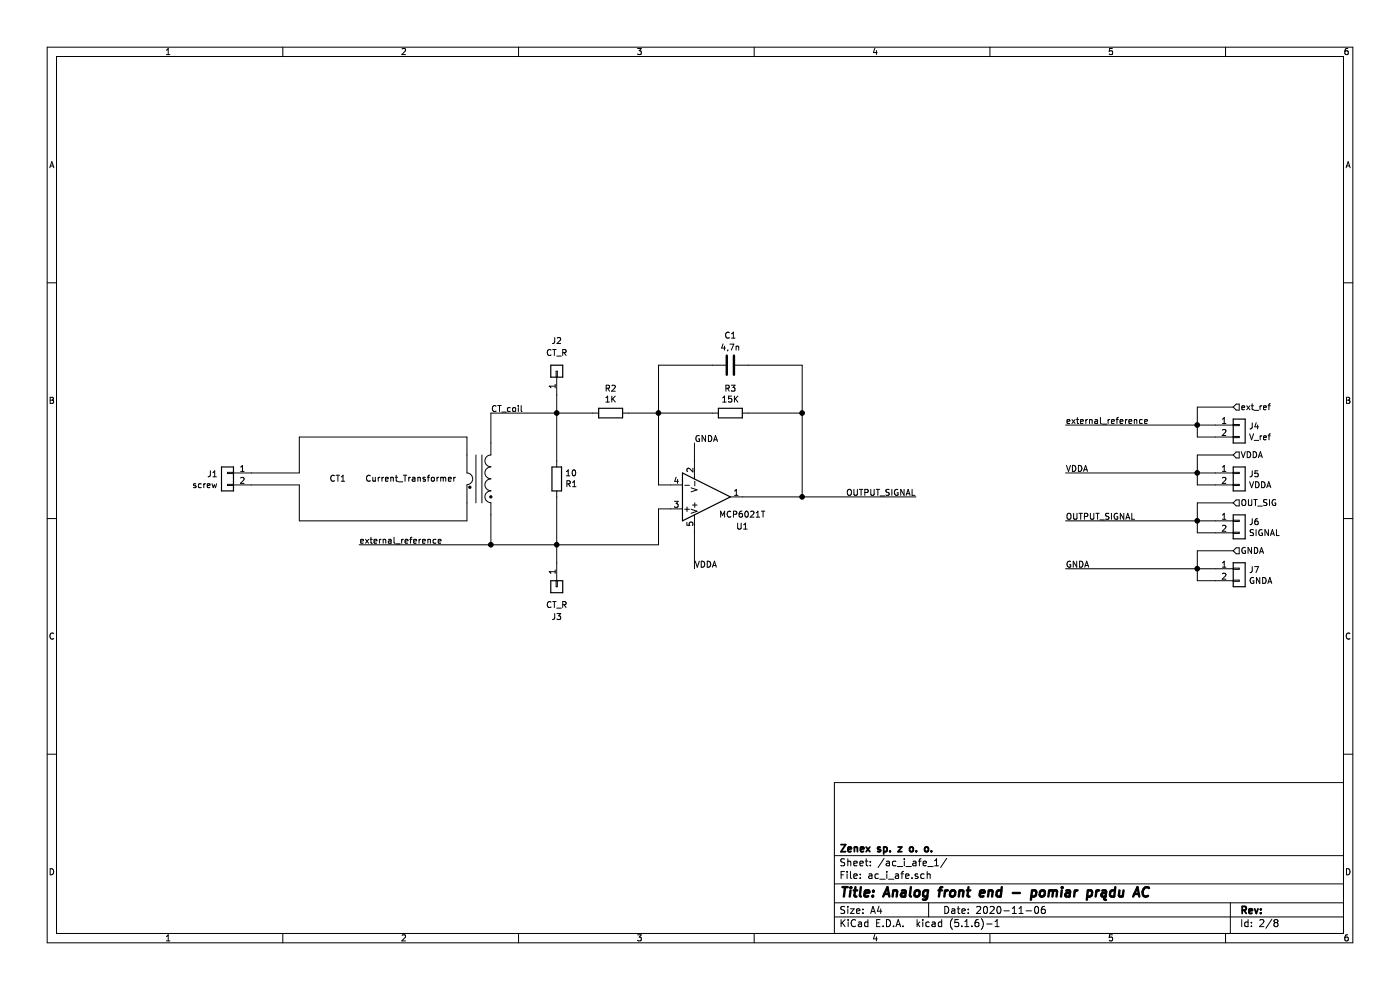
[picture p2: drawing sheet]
EESchema Schematic File Version 4
EELAYER 30 0
EELAYER END
$Descr A4 11693 8268
encoding utf-8
Sheet 6 8
Title "Analog front end - pomiar prądu AC"
Date "2020-11-06"
Rev ""
Comp "Zenex sp. z o. o."
Comment1 ""
Comment2 ""
Comment3 ""
Comment4 ""
$EndDescr
Wire Wire Line
	4100 3700 4100 3450
Wire Wire Line
	4100 4300 4100 4550
$Comp
L Device:R R?
U 1 1
P 4650 4000
AR Path="/5F427561" Ref="R?"  Part="1" 
AR Path="/5E3FCC60/5F427561" Ref="R?"  Part="1" 
AR Path="/5F3FA8D0/5F427561" Ref="R?"  Part="1" 
AR Path="/5F42E0F4/5F427561" Ref="R?"  Part="1" 
AR Path="/5F4553F6/5F427561" Ref="R?"  Part="1" 
AR Path="/5F468DB9/5F427561" Ref="R?"  Part="1" 
AR Path="/5F52BA67/5F427561" Ref="R?"  Part="1" 
AR Path="/5F534944/5F427561" Ref="R?"  Part="1" 
AR Path="/5F53E8B5/5F427561" Ref="R?"  Part="1" 
AR Path="/5F3E3FF6/5F427561" Ref="R?"  Part="1" 
AR Path="/5F3E71BA/5F427561" Ref="R?"  Part="1" 
AR Path="/5F3E7383/5F427561" Ref="R?"  Part="1" 
AR Path="/5F3E752E/5F427561" Ref="R?"  Part="1" 
AR Path="/5FA4541C/5F427561" Ref="R1"  Part="1" 
AR Path="/5FA5EEB1/5F427561" Ref="R?"  Part="1" 
AR Path="/5FA5EF12/5F427561" Ref="R?"  Part="1" 
AR Path="/5FA5F52E/5F427561" Ref="R37"  Part="1" 
AR Path="/5FA5F6C5/5F427561" Ref="R40"  Part="1" 
AR Path="/5FA5FFA2/5F427561" Ref="R43"  Part="1" 
F 0 "R37" H 4720 4046 50  0000 L CNN
F 1 "10" H 4720 3955 50  0000 L CNN
F 2 "Resistor_SMD:R_MELF_MMB-0207" V 4580 4000 50  0001 C CNN
F 3 "https://www.tme.eu/pl/details/smdmm0207-10r/rezystory-smd-melf-0207/vishay/smm02070c1009fbp00/" H 4650 4000 50  0001 C CNN
F 4 " SMM02070C1009FBP00" H 4650 4000 50  0001 C CNN "PART_ID"
F 5 "VISHAY" H 4650 4000 50  0001 C CNN "PRODUCER"
F 6 "SMDMM0207-10R" H 4650 4000 50  0001 C CNN "PART_ID"
F 7 "Rezystor: thin film; SMD; 0207 melf; 10Ω; 1W; ±1%; Ø2,2x5,8mm" H 4650 4000 50  0001 C CNN "Description"
	1    4650 4000
	1    0    0    1   
$EndComp
Wire Wire Line
	4650 3850 4650 3450
Wire Wire Line
	4650 4150 4650 4550
Wire Wire Line
	4100 3450 4650 3450
Wire Wire Line
	4100 4550 4650 4550
Connection ~ 4100 4550
Wire Wire Line
	3000 4550 4100 4550
Wire Wire Line
	5500 4250 5500 4550
Wire Wire Line
	5600 4250 5500 4250
Wire Wire Line
	5250 3450 5500 3450
Wire Wire Line
	6700 3050 6700 3450
Wire Wire Line
	6250 3050 6700 3050
Wire Wire Line
	5500 3050 5500 3450
Wire Wire Line
	5950 3050 5500 3050
$Comp
L Device:C C?
U 1 1
P 6100 3050
AR Path="/5F427575" Ref="C?"  Part="1" 
AR Path="/5E3FCC60/5F427575" Ref="C?"  Part="1" 
AR Path="/5F3FA8D0/5F427575" Ref="C?"  Part="1" 
AR Path="/5F42E0F4/5F427575" Ref="C?"  Part="1" 
AR Path="/5F4553F6/5F427575" Ref="C?"  Part="1" 
AR Path="/5F468DB9/5F427575" Ref="C?"  Part="1" 
AR Path="/5F52BA67/5F427575" Ref="C?"  Part="1" 
AR Path="/5F534944/5F427575" Ref="C?"  Part="1" 
AR Path="/5F53E8B5/5F427575" Ref="C?"  Part="1" 
AR Path="/5F3E3FF6/5F427575" Ref="C?"  Part="1" 
AR Path="/5F3E71BA/5F427575" Ref="C?"  Part="1" 
AR Path="/5F3E7383/5F427575" Ref="C?"  Part="1" 
AR Path="/5F3E752E/5F427575" Ref="C?"  Part="1" 
AR Path="/5FA4541C/5F427575" Ref="C1"  Part="1" 
AR Path="/5FA5EEB1/5F427575" Ref="C?"  Part="1" 
AR Path="/5FA5EF12/5F427575" Ref="C?"  Part="1" 
AR Path="/5FA5F52E/5F427575" Ref="C2"  Part="1" 
AR Path="/5FA5F6C5/5F427575" Ref="C3"  Part="1" 
AR Path="/5FA5FFA2/5F427575" Ref="C4"  Part="1" 
F 0 "C2" V 5850 3050 50  0000 C CNN
F 1 "4,7n" V 5950 3050 50  0000 C CNN
F 2 "Capacitor_SMD:C_0603_1608Metric" H 6138 2900 50  0001 C CNN
F 3 "https://www.tme.eu/pl/details/06035c472k4z2a/kondensatory-mlcc-smd-0603/avx/" H 6100 3050 50  0001 C CNN
F 4 "AVX " H 6100 3050 50  0001 C CNN "PRODUCER"
F 5 "Kondensator: ceramiczny; MLCC; 4,7nF; 50V; X7R; ±10%; SMD; 0603" H 6100 3050 50  0001 C CNN "Description"
F 6 "06035C472K4Z2A" H 6100 3050 50  0001 C CNN "PART_ID"
	1    6100 3050
	0    1    1    0   
$EndComp
Wire Wire Line
	6700 3450 6250 3450
Connection ~ 6700 3450
Wire Wire Line
	6700 4150 6700 3450
Wire Wire Line
	6200 4150 6700 4150
Connection ~ 5500 3450
Wire Wire Line
	5950 3450 5500 3450
$Comp
L Device:R R?
U 1 1
P 6100 3450
AR Path="/5F427585" Ref="R?"  Part="1" 
AR Path="/5E3FCC60/5F427585" Ref="R?"  Part="1" 
AR Path="/5F3FA8D0/5F427585" Ref="R?"  Part="1" 
AR Path="/5F42E0F4/5F427585" Ref="R?"  Part="1" 
AR Path="/5F4553F6/5F427585" Ref="R?"  Part="1" 
AR Path="/5F468DB9/5F427585" Ref="R?"  Part="1" 
AR Path="/5F52BA67/5F427585" Ref="R?"  Part="1" 
AR Path="/5F534944/5F427585" Ref="R?"  Part="1" 
AR Path="/5F53E8B5/5F427585" Ref="R?"  Part="1" 
AR Path="/5F3E3FF6/5F427585" Ref="R?"  Part="1" 
AR Path="/5F3E71BA/5F427585" Ref="R?"  Part="1" 
AR Path="/5F3E7383/5F427585" Ref="R?"  Part="1" 
AR Path="/5F3E752E/5F427585" Ref="R?"  Part="1" 
AR Path="/5FA4541C/5F427585" Ref="R3"  Part="1" 
AR Path="/5FA5EEB1/5F427585" Ref="R?"  Part="1" 
AR Path="/5FA5EF12/5F427585" Ref="R?"  Part="1" 
AR Path="/5FA5F52E/5F427585" Ref="R39"  Part="1" 
AR Path="/5FA5F6C5/5F427585" Ref="R42"  Part="1" 
AR Path="/5FA5FFA2/5F427585" Ref="R45"  Part="1" 
F 0 "R39" V 5893 3450 50  0000 C CNN
F 1 "15K" V 5984 3450 50  0000 C CNN
F 2 "Resistor_SMD:R_0603_1608Metric" V 6030 3450 50  0001 C CNN
F 3 "https://www.tme.eu/pl/details/smd0603-15k-1%25/rezystory-smd-0603/royal-ohm/0603saf1502t5e/" H 6100 3450 50  0001 C CNN
F 4 " 0603SAF1502T5E" H 6100 3450 50  0001 C CNN "PART_ID"
F 5 "ROYAL OHM" H 6100 3450 50  0001 C CNN "PRODUCER"
F 6 "0603SAF1502T5E" H 6100 3450 50  0001 C CNN "PART_ID"
F 7 "Rezystor: thick film; SMD; 0603; 15kΩ; 0,1W; ±1%; -55÷155°C" H 6100 3450 50  0001 C CNN "Description"
	1    6100 3450
	0    1    1    0   
$EndComp
Wire Wire Line
	5500 4050 5600 4050
Wire Wire Line
	5500 4050 5500 3450
Connection ~ 4650 3450
Wire Wire Line
	4950 3450 4650 3450
$Comp
L Device:R R?
U 1 1
P 5100 3450
AR Path="/5F3FBA52" Ref="R?"  Part="1" 
AR Path="/5E3FCC60/5F3FBA52" Ref="R?"  Part="1" 
AR Path="/5F3FA8D0/5F3FBA52" Ref="R?"  Part="1" 
AR Path="/5F42E0F4/5F3FBA52" Ref="R?"  Part="1" 
AR Path="/5F4553F6/5F3FBA52" Ref="R?"  Part="1" 
AR Path="/5F468DB9/5F3FBA52" Ref="R?"  Part="1" 
AR Path="/5F52BA67/5F3FBA52" Ref="R?"  Part="1" 
AR Path="/5F534944/5F3FBA52" Ref="R?"  Part="1" 
AR Path="/5F53E8B5/5F3FBA52" Ref="R?"  Part="1" 
AR Path="/5F3E3FF6/5F3FBA52" Ref="R?"  Part="1" 
AR Path="/5F3E71BA/5F3FBA52" Ref="R?"  Part="1" 
AR Path="/5F3E7383/5F3FBA52" Ref="R?"  Part="1" 
AR Path="/5F3E752E/5F3FBA52" Ref="R?"  Part="1" 
AR Path="/5FA4541C/5F3FBA52" Ref="R2"  Part="1" 
AR Path="/5FA5EEB1/5F3FBA52" Ref="R?"  Part="1" 
AR Path="/5FA5EF12/5F3FBA52" Ref="R?"  Part="1" 
AR Path="/5FA5F52E/5F3FBA52" Ref="R38"  Part="1" 
AR Path="/5FA5F6C5/5F3FBA52" Ref="R41"  Part="1" 
AR Path="/5FA5FFA2/5F3FBA52" Ref="R44"  Part="1" 
F 0 "R38" V 4893 3450 50  0000 C CNN
F 1 "1K" V 4984 3450 50  0000 C CNN
F 2 "Resistor_SMD:R_0603_1608Metric" V 5030 3450 50  0001 C CNN
F 3 "https://www.tme.eu/pl/details/smd0603-1k-1%25/rezystory-smd-0603/royal-ohm/0603saf1001t5e/" H 5100 3450 50  0001 C CNN
F 4 " 0603SAF1001T5E" H 5100 3450 50  0001 C CNN "PART_ID"
F 5 "ROYAL OHM" H 5100 3450 50  0001 C CNN "PRODUCER"
F 6 "0603SAF1001T5E" H 5100 3450 50  0001 C CNN "PART_ID"
F 7 "Rezystor: thick film; SMD; 0603; 1kΩ; 0,1W; ±1%; -55÷155°C" H 5100 3450 50  0001 C CNN "Description"
	1    5100 3450
	0    1    1    0   
$EndComp
Connection ~ 4650 4550
Wire Wire Line
	4650 4550 5500 4550
Wire Wire Line
	5800 3850 5800 3700
Wire Wire Line
	5800 4450 5800 4750
$Comp
L eMKa_microchip_library:MCP6021T U?
U 1 1
P 5900 4150
AR Path="/5F3FA8D0/5F3FBA56" Ref="U?"  Part="1" 
AR Path="/5F42E0F4/5F3FBA56" Ref="U?"  Part="1" 
AR Path="/5F4553F6/5F3FBA56" Ref="U?"  Part="1" 
AR Path="/5F468DB9/5F3FBA56" Ref="U?"  Part="1" 
AR Path="/5F52BA67/5F3FBA56" Ref="U?"  Part="1" 
AR Path="/5F534944/5F3FBA56" Ref="U?"  Part="1" 
AR Path="/5F53E8B5/5F3FBA56" Ref="U?"  Part="1" 
AR Path="/5F3E3FF6/5F3FBA56" Ref="U?"  Part="1" 
AR Path="/5F3E71BA/5F3FBA56" Ref="U?"  Part="1" 
AR Path="/5F3E7383/5F3FBA56" Ref="U?"  Part="1" 
AR Path="/5F3E752E/5F3FBA56" Ref="U?"  Part="1" 
AR Path="/5F3FBA56" Ref="U?"  Part="1" 
AR Path="/5FA4541C/5F3FBA56" Ref="U1"  Part="1" 
AR Path="/5FA5EEB1/5F3FBA56" Ref="U?"  Part="1" 
AR Path="/5FA5EF12/5F3FBA56" Ref="U?"  Part="1" 
AR Path="/5FA5F52E/5F3FBA56" Ref="U5"  Part="1" 
AR Path="/5FA5F6C5/5F3FBA56" Ref="U6"  Part="1" 
AR Path="/5FA5FFA2/5F3FBA56" Ref="U7"  Part="1" 
F 0 "U5" H 6200 4400 50  0000 C CNN
F 1 "MCP6021T" H 6200 4300 50  0000 C CNN
F 2 "Package_TO_SOT_SMD:SOT-23-5" H 5800 3950 50  0001 L CNN
F 3 "https://www.tme.eu/pl/details/mcp6021t-e_ot/wzmacniacze-operacyjne-smd/microchip-technology/" H 5900 4350 50  0001 C CNN
F 4 "Wzmacniacz operacyjny; 10MHz; 2,5÷5,5V; Kanały: 1; SOT23-5" H 5900 4150 50  0001 C CNN "Description"
F 5 " MCP6021T-E/OT" H 5900 4150 50  0001 C CNN "PART_ID"
F 6 "MICROCHIP" H 5900 4150 50  0001 C CNN "PRODUCER"
	1    5900 4150
	1    0    0    1   
$EndComp
Wire Wire Line
	8900 3950 10000 3950
Wire Wire Line
	8900 4750 10000 4750
Text Label 8900 3950 0    50   ~ 0
VDDA
Text Label 8900 4750 0    50   ~ 0
GNDA
Text Label 8900 3550 0    50   ~ 0
external_reference
Wire Wire Line
	8900 3550 10000 3550
Text Label 8900 4350 0    50   ~ 0
OUTPUT_SIGNAL
Text HLabel 10300 3400 2    50   Input ~ 0
ext_ref
Wire Wire Line
	10300 3400 10000 3400
Wire Wire Line
	10000 3400 10000 3550
Connection ~ 10000 3550
Wire Wire Line
	10000 3550 10150 3550
Text HLabel 10300 3800 2    50   Input ~ 0
VDDA
Wire Wire Line
	10300 3800 10000 3800
Wire Wire Line
	10000 3800 10000 3950
Connection ~ 10000 3950
Wire Wire Line
	10000 3950 10150 3950
Text HLabel 10300 4200 2    50   Input ~ 0
OUT_SIG
Wire Wire Line
	10300 4200 10000 4200
Wire Wire Line
	10000 4200 10000 4350
Connection ~ 10000 4350
Wire Wire Line
	10000 4350 10150 4350
Text HLabel 10300 4600 2    50   Input ~ 0
GNDA
Wire Wire Line
	10300 4600 10000 4600
Wire Wire Line
	10000 4600 10000 4750
Connection ~ 10000 4750
Wire Wire Line
	10000 4750 10150 4750
Text Label 5800 4750 0    50   ~ 0
VDDA
Text Label 5800 3700 0    50   ~ 0
GNDA
Text Label 7650 4150 2    50   ~ 0
OUTPUT_SIGNAL
Wire Wire Line
	7650 4150 6700 4150
Connection ~ 6700 4150
Text Label 3000 4550 0    50   ~ 0
external_reference
$Comp
L Connector_Generic:Conn_01x02 J4
U 1 1
P 10350 3550
AR Path="/5FA4541C/5FA86B38" Ref="J4"  Part="1" 
AR Path="/5FA5F52E/5FA86B38" Ref="J32"  Part="1" 
AR Path="/5FA5F6C5/5FA86B38" Ref="J39"  Part="1" 
AR Path="/5FA5FFA2/5FA86B38" Ref="J46"  Part="1" 
F 0 "J32" H 10430 3542 50  0000 L CNN
F 1 "V_ref" H 10430 3451 50  0000 L CNN
F 2 "Connector_PinHeader_2.54mm:PinHeader_1x02_P2.54mm_Vertical" H 10350 3550 50  0001 C CNN
F 3 "~" H 10350 3550 50  0001 C CNN
	1    10350 3550
	1    0    0    -1  
$EndComp
Wire Wire Line
	10150 3650 10000 3650
Wire Wire Line
	10000 3650 10000 3550
$Comp
L Connector_Generic:Conn_01x02 J5
U 1 1
P 10350 3950
AR Path="/5FA4541C/5FA88690" Ref="J5"  Part="1" 
AR Path="/5FA5F52E/5FA88690" Ref="J33"  Part="1" 
AR Path="/5FA5F6C5/5FA88690" Ref="J40"  Part="1" 
AR Path="/5FA5FFA2/5FA88690" Ref="J47"  Part="1" 
F 0 "J33" H 10430 3942 50  0000 L CNN
F 1 "VDDA" H 10430 3851 50  0000 L CNN
F 2 "Connector_PinHeader_2.54mm:PinHeader_1x02_P2.54mm_Vertical" H 10350 3950 50  0001 C CNN
F 3 "~" H 10350 3950 50  0001 C CNN
	1    10350 3950
	1    0    0    -1  
$EndComp
$Comp
L Connector_Generic:Conn_01x02 J6
U 1 1
P 10350 4350
AR Path="/5FA4541C/5FA88B28" Ref="J6"  Part="1" 
AR Path="/5FA5F52E/5FA88B28" Ref="J34"  Part="1" 
AR Path="/5FA5F6C5/5FA88B28" Ref="J41"  Part="1" 
AR Path="/5FA5FFA2/5FA88B28" Ref="J48"  Part="1" 
F 0 "J34" H 10430 4342 50  0000 L CNN
F 1 "SIGNAL" H 10430 4251 50  0000 L CNN
F 2 "Connector_PinHeader_2.54mm:PinHeader_1x02_P2.54mm_Vertical" H 10350 4350 50  0001 C CNN
F 3 "~" H 10350 4350 50  0001 C CNN
	1    10350 4350
	1    0    0    -1  
$EndComp
$Comp
L Connector_Generic:Conn_01x02 J7
U 1 1
P 10350 4750
AR Path="/5FA4541C/5FA88D1D" Ref="J7"  Part="1" 
AR Path="/5FA5F52E/5FA88D1D" Ref="J35"  Part="1" 
AR Path="/5FA5F6C5/5FA88D1D" Ref="J42"  Part="1" 
AR Path="/5FA5FFA2/5FA88D1D" Ref="J49"  Part="1" 
F 0 "J35" H 10430 4742 50  0000 L CNN
F 1 "GNDA" H 10430 4651 50  0000 L CNN
F 2 "Connector_PinHeader_2.54mm:PinHeader_1x02_P2.54mm_Vertical" H 10350 4750 50  0001 C CNN
F 3 "~" H 10350 4750 50  0001 C CNN
	1    10350 4750
	1    0    0    -1  
$EndComp
Wire Wire Line
	10150 4050 10000 4050
Wire Wire Line
	10000 4050 10000 3950
Wire Wire Line
	8900 4350 10000 4350
Wire Wire Line
	10150 4450 10000 4450
Wire Wire Line
	10000 4450 10000 4350
Wire Wire Line
	10150 4850 10000 4850
Wire Wire Line
	10000 4850 10000 4750
Text Label 4100 3450 0    50   ~ 0
CT_coil
$Comp
L Connector_Generic:Conn_01x01 J?
U 1 1
P 4650 3100
AR Path="/5FA45669/5FA5EF6A" Ref="J?"  Part="1" 
AR Path="/5FA5E85E/5FA5EF6A" Ref="J?"  Part="1" 
AR Path="/5FA5EA5F/5FA5EF6A" Ref="J?"  Part="1" 
AR Path="/5FA4541C/5FA5EF6A" Ref="J2"  Part="1" 
AR Path="/5FA5F52E/5FA5EF6A" Ref="J30"  Part="1" 
AR Path="/5FA5F6C5/5FA5EF6A" Ref="J37"  Part="1" 
AR Path="/5FA5FFA2/5FA5EF6A" Ref="J44"  Part="1" 
F 0 "J30" V 4900 3100 50  0000 C CNN
F 1 "CT_R" V 4800 3100 50  0000 C CNN
F 2 "Connector_PinHeader_2.54mm:PinHeader_1x01_P2.54mm_Vertical" H 4650 3100 50  0001 C CNN
F 3 "~" H 4650 3100 50  0001 C CNN
	1    4650 3100
	0    -1   -1   0   
$EndComp
$Comp
L Connector_Generic:Conn_01x01 J?
U 1 1
P 4650 4900
AR Path="/5FA45669/5FA5FA9E" Ref="J?"  Part="1" 
AR Path="/5FA5E85E/5FA5FA9E" Ref="J?"  Part="1" 
AR Path="/5FA5EA5F/5FA5FA9E" Ref="J?"  Part="1" 
AR Path="/5FA4541C/5FA5FA9E" Ref="J3"  Part="1" 
AR Path="/5FA5F52E/5FA5FA9E" Ref="J31"  Part="1" 
AR Path="/5FA5F6C5/5FA5FA9E" Ref="J38"  Part="1" 
AR Path="/5FA5FFA2/5FA5FA9E" Ref="J45"  Part="1" 
F 0 "J31" V 4900 4900 50  0000 C CNN
F 1 "CT_R" V 4800 4900 50  0000 C CNN
F 2 "Connector_PinHeader_2.54mm:PinHeader_1x01_P2.54mm_Vertical" H 4650 4900 50  0001 C CNN
F 3 "~" H 4650 4900 50  0001 C CNN
	1    4650 4900
	0    1    1    0   
$EndComp
Wire Wire Line
	4650 3450 4650 3300
Wire Wire Line
	4650 4550 4650 4700
$Comp
L Connector_Generic:Conn_01x02 J1
U 1 1
P 1900 3950
AR Path="/5FA4541C/5FA6EE53" Ref="J1"  Part="1" 
AR Path="/5FA5F52E/5FA6EE53" Ref="J29"  Part="1" 
AR Path="/5FA5F6C5/5FA6EE53" Ref="J36"  Part="1" 
AR Path="/5FA5FFA2/5FA6EE53" Ref="J43"  Part="1" 
AR Path="/5FA45669/5FA6EE53" Ref="J?"  Part="1" 
AR Path="/5FA5E85E/5FA6EE53" Ref="J?"  Part="1" 
AR Path="/5FA5EA5F/5FA6EE53" Ref="J?"  Part="1" 
F 0 "J29" H 1980 3942 50  0000 L CNN
F 1 "screw" H 1980 3851 50  0000 L CNN
F 2 "TerminalBlock_Phoenix:TerminalBlock_Phoenix_PT-1,5-2-5.0-H_1x02_P5.00mm_Horizontal" H 1900 3950 50  0001 C CNN
F 3 "~" H 1900 3950 50  0001 C CNN
	1    1900 3950
	-1   0    0    -1  
$EndComp
$Comp
L eMKa_TRAFO:Current_Transformer CT1
U 1 1
P 4100 4000
AR Path="/5FA4541C/5FA7078B" Ref="CT1"  Part="1" 
AR Path="/5FA5F52E/5FA7078B" Ref="CT2"  Part="1" 
AR Path="/5FA5F6C5/5FA7078B" Ref="CT3"  Part="1" 
AR Path="/5FA5FFA2/5FA7078B" Ref="CT4"  Part="1" 
F 0 "CT2" V 4100 5350 50  0000 R CNN
F 1 "Current_Transformer" V 4100 5050 50  0000 R CNN
F 2 "eMKa_TRAFO:CT_talema_pimary_wire" H 4100 3800 50  0001 C CNN
F 3 "" H 4100 4000 50  0001 C CNN
	1    4100 4000
	0    -1   -1   0   
$EndComp
Wire Wire Line
	2100 3950 2500 3950
Wire Wire Line
	2500 3950 2500 3650
Wire Wire Line
	2500 3650 3900 3650
Wire Wire Line
	3900 3650 3900 3800
Wire Wire Line
	2100 4050 2500 4050
Wire Wire Line
	2500 4050 2500 4350
Wire Wire Line
	2500 4350 3900 4350
Wire Wire Line
	3900 4350 3900 4200
$EndSCHEMATC
